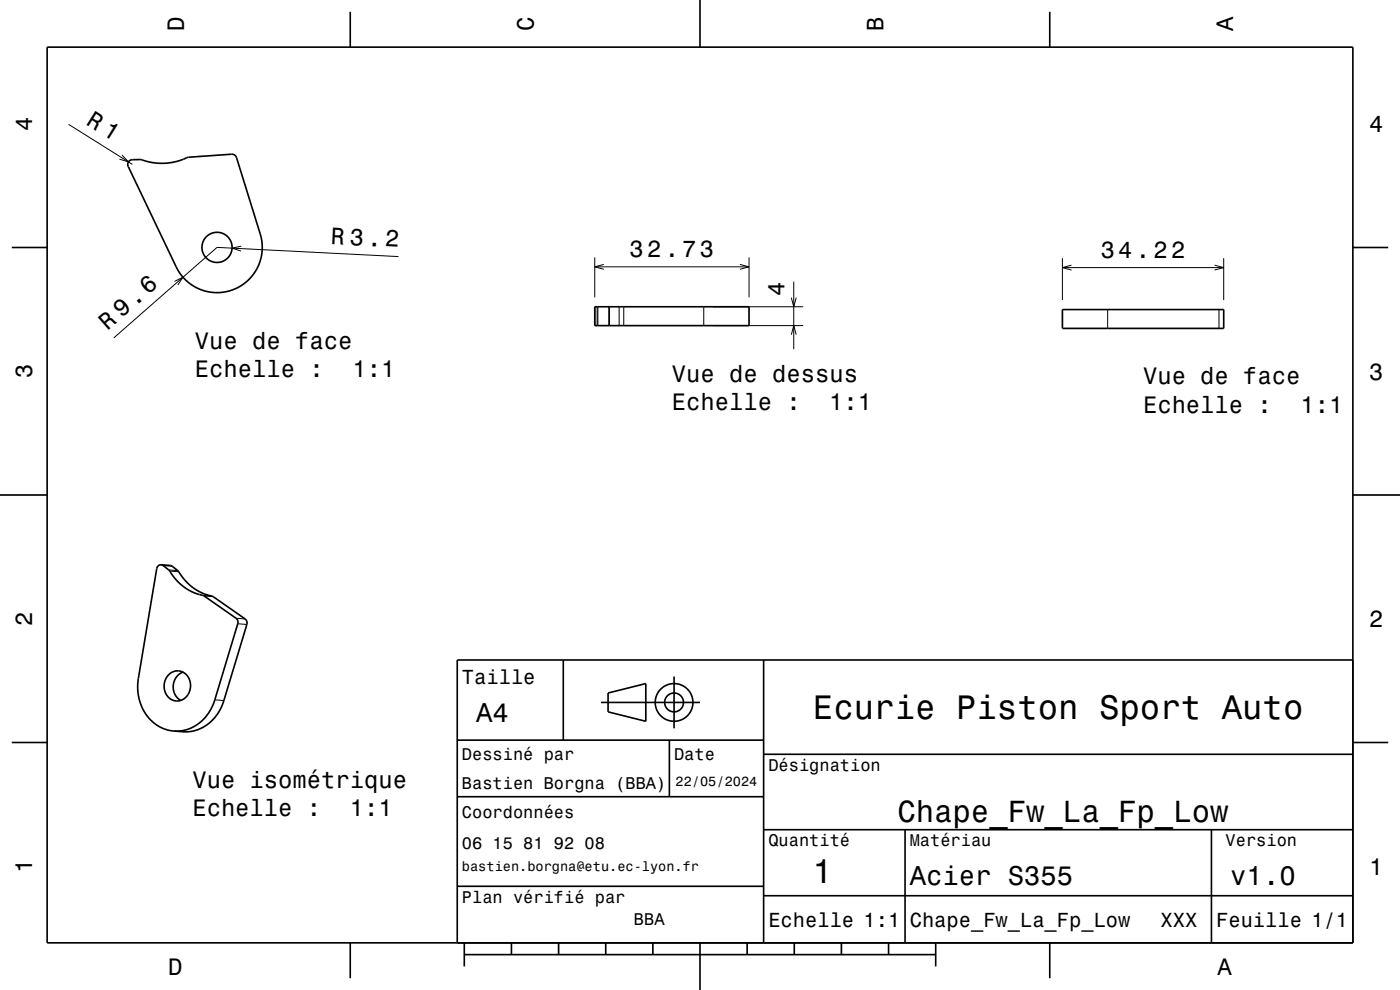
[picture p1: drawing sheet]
<svg xmlns="http://www.w3.org/2000/svg" width="297mm" height="210mm" viewBox="0 0 297 210" stroke-linecap="round" stroke-linejoin="round" font-family="sans-serif">
<g fill="none" stroke="#000" stroke-width=".21">
<path d="M14.5 26.4l13.6 8.5M25.9 32.9l1.3 1.4-1.9-.5M37 59.7l1.8-.9-1.1 1.7M51.2 52.2l-2 .4 1.9 .7M84.5 54.4l-38.5-1.9-21.9 19.2M126.2 54.6v8.5M126.2 56.6h32.7M128.1 56.1l-1.9 .5 1.9 .5M157 56.1l1.9 .5-1.9 .5M158.9 54.6v8.5M168.4 59.7v14.4M225.4 54.8v8.9"/>
<path d="M225.4 56.8h34.2M227.3 56.2l-1.9 .6 1.9 .5M257.7 56.2l1.9 .6-1.9 .5M259.6 54.8v8.9M126.2 65.1v4M126.7 65.1v4M126.8 65.1v4M129.3 65.1v4M131.3 65.1v4M132.3 65.1v4M149.3 65.1v4M151.3 69.1h19.1"/>
<path d="M151.3 65.1h19.1M167.9 63.1l.5 2 .5-2M167.9 71l.5-1.9 .5 1.9M235 65.7v4M258.6 65.7v4M34.6 120l1.9 .1M35.8 120.9l1.9 .1M36 121.1l1.9 .2M43 126.3l1.9 .1M43.3 126.4l1.9 .2M50.1 131.1l1.9 .2M50.4 132.3l2 .2"/>
<path d="M45.6 148.5l1.9 .1"/>
</g>
<g fill="none" stroke="#000" stroke-width=".35">
<path d="M10 10h277v190h-277zM74.3 2.5v7.5M148.5 0v10M222.7 2.5v7.5M27.4 34.2l.7-.3 1.7-.1 2.7 .7 2.7 .1 2.4-.4 2.4-.8 9.1-.7 .6 .1 .5 .6 5 16.2a9.6 9.6 0 0 1-5.7 11.8 9.6 9.6 0 0 1-12.1-4.8l-10.2-21.3-.1-.5zM2.5 52.5h7.5M287 52.5h7.5M126.2 65.1h32.7v4h-32.7zM129.2 65.1v4M225.4 65.7h34.2v4h-34.2zM0 105h10M34.2 119.8l-.6 .2-.4 .6-3.8 23.3a9.3 9.3 0 0 0 6.8 11.1l.7 .1"/>
<path d="M34.2 119.8l1.7 1.2 1.6 2.2 2.1 1.7a11.8 11.8 0 0 0 3.7 1.5l6.8 4.7 .4 .7-4.9 16.7a8.7 8.7 0 0 1-8.7 6.6M34.2 119.8l1.9 .1 .4 .2 1.3 1 1.5 2.1 1.7 1.5 1.9 1.1 2.3 .8 6.8 4.7 .3 .4 .1 .8-4.9 16.1a8.7 8.7 0 0 1-8.7 6.6l-1.9-.1M287 105h10M119.5 140v17M162 140v60M287 140h-190v60M2.5 157.5h7.5M35.8 143.1a2.75 2.75 0 0 1 3.2-.5 2.75 2.75 0 0 1 1.4 2.9 2.83 2.83 0 0 1-1.5 2.8 2.83 2.83 0 0 1-3.2-.4 3.5 3.5 0 0 1 .1-4.8zM38.8 142.6a3.4 3.4 0 0 0-.4 6M97 157h65M127.5 149h21M129 147l8-2v8l-8-2z"/>
<path d="M142 157v12M143 143.5v11M287 157.5h7.5M97 169h65M162 176h125M162 160h125M192 176v24M257 176v24M97 188h65M162 190h125M74.3 200v7.5M98.5 202.5h100"/>
<path d="M98.5 200v5M108.5 200v2.5M118.5 200v2.5M128.5 200v2.5M138.5 200v2.5M148.5 200v10M158.5 200v2.5M168.5 200v2.5M178.5 200v2.5M188.5 200v2.5M198.5 200v5M222.7 200v7.5"/>
<circle cx="46" cy="52.5" r="3.2"/>
<circle cx="143" cy="149" r="2"/>
<circle cx="143" cy="149" r="4"/>
</g>
<g font-size="7.2">
<text x="172.5" y="152.6">Ecurie Piston Sport Auto</text>
<text x="172.3" y="187.3">1</text>
</g>
<text font-size="6.5" x="190.4" y="174.5">Chape_Fw_La_Fp_Low</text>
<g font-size="5.8">
<text x="101" y="153.1">A4</text>
<text x="193" y="187.6">Acier S355</text>
<text x="261" y="187.6">v1.0</text>
</g>
<g font-size="5.1">
<text x="18.1" y="26.2" transform="rotate(32 18.1 26.2)">R 1</text>
<text x="70.1" y="51.7" transform="rotate(3 70.1 51.7)">R 3.2</text>
</g>
<g font-size="5">
<text x="39" y="6.5" transform="rotate(-90 39 6.5)">D</text>
<text x="113.2" y="6.5" transform="rotate(-90 113.2 6.5)">C</text>
<text x="187.4" y="6.5" transform="rotate(-90 187.4 6.5)">B</text>
<text x="261.6" y="6.5" transform="rotate(-90 261.6 6.5)">A</text>
<text x="6.8" y="27.8" transform="rotate(-90 6.8 27.8)">4</text>
<text x="290.5" y="28.1">4</text>
<text x="133.5" y="54.6">32.73</text>
<text x="233.5" y="54.8">34.22</text>
<text x="166.4" y="62.8" transform="rotate(-90 166.4 62.8)">4</text>
<text x="22.8" y="70.2" transform="rotate(-41 22.8 70.2)">R 9.6</text>
<text x="41.4" y="73.9">Vue de face</text>
<text x="6.8" y="80.3" transform="rotate(-90 6.8 80.3)">3</text>
<text x="41.4" y="80">Echelle :</text>
<text x="74.8" y="80">1:1</text>
<text x="142.5" y="80.9">Vue de dessus</text>
<text x="242.5" y="81.5">Vue de face</text>
<text x="290.5" y="80.6">3</text>
<text x="142.5" y="87">Echelle :</text>
<text x="175.9" y="87">1:1</text>
<text x="242.5" y="87.6">Echelle :</text>
<text x="275.9" y="87.6">1:1</text>
<text x="6.8" y="132.8" transform="rotate(-90 6.8 132.8)">2</text>
<text x="290.5" y="133.1">2</text>
<text x="40.8" y="167.1">Vue isométrique</text>
<text x="40.8" y="173.1">Echelle :</text>
<text x="74.2" y="173.1">1:1</text>
<text x="6.8" y="185.3" transform="rotate(-90 6.8 185.3)">1</text>
<text x="290.5" y="185.6">1</text>
<text x="35.7" y="206.8">D</text>
<text x="258.3" y="206.8">A</text>
</g>
<g font-size="4.3">
<text x="98" y="145.2">Taille</text>
<text x="163" y="196.6">Echelle 1:1</text>
<text x="193" y="196.6">Chape_Fw_La_Fp_Low</text>
<text x="246.2" y="196.6">XXX</text>
<text x="258" y="196.6">Feuille 1/1</text>
</g>
<g font-size="3.6">
<text x="98" y="161.3">Dessiné par</text>
<text x="143" y="161.3">Date</text>
<text x="98" y="167.5">Bastien Borgna (BBA)</text>
<text x="163" y="163.5">Désignation</text>
<text x="98" y="173.5">Coordonnées</text>
<text x="163" y="179.5">Quantité</text>
<text x="193" y="179.5">Matériau</text>
<text x="260" y="179.5">Version</text>
<text x="98" y="180.2">06 15 81 92 08</text>
<text x="98" y="191.5">Plan vérifié par</text>
<text x="134.5" y="196.3">BBA</text>
</g>
<g font-size="2.9">
<text x="143.3" y="166.8">22/05/2024</text>
<text x="98" y="184.8">bastien.borgna@etu.ec-lyon.fr</text>
</g>
</svg>
